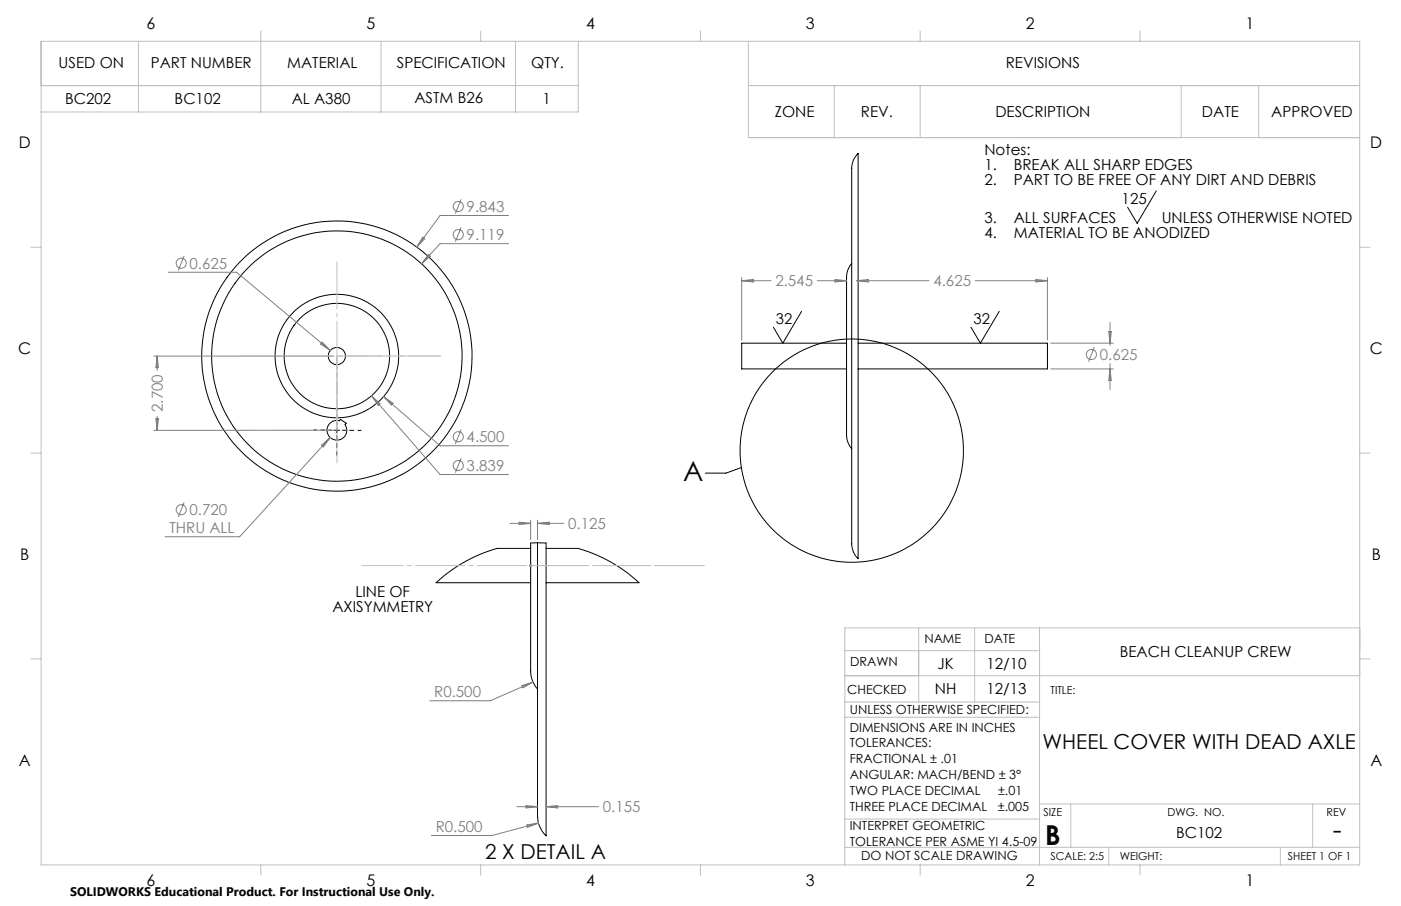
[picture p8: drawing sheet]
<svg xmlns="http://www.w3.org/2000/svg" width="432mm" height="279mm" viewBox="0 0 432 279" stroke-linecap="round" stroke-linejoin="round" font-family="sans-serif">
<g fill="none" stroke="#000" stroke-width=".31">
<path d="M264.5 47.3v125a8.3 8.3 0 0 1-2-6.8v-113.1a6.6 6.6 0 0 1 2-5.1zM356.4 58.9l-5.9 10-3-5M247.1 96l-5.8 9.8-2.9-4.9M262.5 81.2a9.1 9.1 0 0 0-1.6 6.9v36.3a69 69 0 0 0 .3 11.5l1.3 2.5M308 96l-5.8 9.8-2.9-4.9M260.9 105.8h-32.3v8h32.3M264.5 105.8h58.3v8h-58.3M101.7 130.5l1.3-.7h1.6l.4-.5 1.7 1.2-.3 .5a3 3 0 0 1-.7 4.1 3 3 0 0 1-4.1-.4 3 3 0 0 1 .1-4.2zM103 132.7h1.7M103.9 131.9l-.1 1.6M228.5 144.2l-4.7 1.7h-6.4M163.5 169.1h-10.3l-3.4 1.1-4.1 1.7-4 2.3-4.4 3-2.9 2.5h29.1"/>
<path d="M165.7 167.4v83a9.1 9.1 0 0 0 2.6 7.4v-90.3h-4.8v38.5a8.9 8.9 0 0 0 2.2 6.5M168.3 169.1h9.9l3.6 1.2 3.9 1.7 4.2 2.3 3.7 2.5 3.4 2.9h-28.7"/>
<circle cx="103.8" cy="109.8" r="38.6"/>
<circle cx="103.8" cy="109.8" r="16.2"/>
<circle cx="103.8" cy="109.8" r="2.65"/>
<circle cx="103.8" cy="109.8" r="41.7"/>
<circle cx="103.8" cy="109.8" r="19"/>
<circle cx="262.5" cy="139" r="34.4"/>
</g>
<g fill="none" stroke="#808080" stroke-width=".31">
<path d="M56.7 79l-1.7 4.4M130.3 73.1l.6 .5-2.4 2.6zM132 78.5l.6 .5-2.7 2.4zM142.1 70.1l-1.8 4.5M142.1 61.5l-1.8 4.4M156.7 75.1h-21.1l-5.7 6.3M156.7 66.5h-21.1l-7.1 9.7M51.9 84h21l28.9 24.1M228.6 85.6v19.2M228.6 86.6h9.1M228.6 86.6l3.6-.4v.8zM251.9 86.6h9"/>
<path d="M257.4 86.2l3.5 .4-3.5 .4zM264.1 86.6h22.2M264.1 86.6l3.6-.4v.8zM300.6 86.6h22.2M319.3 86.2l3.5 .4-3.5 .4zM322.8 85.6v19.2M342.1 99.5v7M47.4 109.8h55.4M48.4 109.8v4.4M48.4 109.8l.4 3.6h-.8zM99.3 105.5l2.5 2.6-3-2zM323.8 105.8h19.3"/>
<path d="M323.8 113.8h19.3M337.3 107.1l-1.8 4.4M341.7 102.3h.8l-.4 3.5zM342.1 112.1v8M342.1 113.8l.4 3.5h-.8zM48 129.2h.8l-.4 3.5zM48.4 128.4v4.3M99.1 137.3l2.7-2.4-2.1 2.9zM101.8 134.9l-27.9 30.6h-23M102.8 132.7h-55.4M114.5 122.1l21.1 24.2h21.1M114.5 122.1l2.6 2.4-.5 .5z"/>
<path d="M118.2 122.3l17.4 15.2h21.1M118.2 122.3l2.9 2.1-.5 .5zM142.1 132.5l-1.8 4.4M56.7 155l-1.7 4.4M142.1 141.3l-1.8 4.5M157.2 161.4h6.3M160 161l3.5 .4-3.5 .4zM163.1 174.4h1M163.2 174.1l.7 .7M163.5 160.4v6M163.5 173.9v1M163.9 174.1l-.7 .7"/>
<path d="M165.7 160.4v6M165.7 161.4h8.1M165.7 161.4l3.5-.4v.8zM160.9 211.4l3.4-1.1-3.1 1.8zM164.3 210.3l-13.2 5.8h-18.6M159.3 248.8h6.4M162.1 248.4l3.6 .4-3.6 .4zM162.4 254.4l3.6-.6-3.4 1.3zM166 253.8l-14.4 3.9h-18.6M168.3 248.8h16.2M168.3 248.8l3.6-.4v.8z"/>
<circle cx="141.2" cy="72.4" r="1.56"/>
<circle cx="141.2" cy="63.7" r="1.56"/>
<circle cx="55.8" cy="81.2" r="1.55"/>
<circle cx="336.4" cy="109.3" r="1.56"/>
<circle cx="141.3" cy="134.7" r="1.55"/>
<circle cx="55.8" cy="157.2" r="1.56"/>
<circle cx="141.2" cy="143.6" r="1.56"/>
</g>
<path d="M103.9 131v-5.2" fill="none" stroke="#000" stroke-width=".31" stroke-dasharray="15.2 1.3 1.3 1.3" stroke-dashoffset="14.5"/>
<path d="M102.2 132.7l-5.4-.1" fill="none" stroke="#000" stroke-width=".31" stroke-dasharray="15.2 1.3 1.3 1.3" stroke-dashoffset="14.4"/>
<path d="M103.8 134.3v6.1" fill="none" stroke="#000" stroke-width=".31" stroke-dasharray="15.2 1.3 1.3 1.3" stroke-dashoffset="14.1"/>
<path d="M105.5 132.7h5.8" fill="none" stroke="#000" stroke-width=".31" stroke-dasharray="15.2 1.3 1.3 1.3" stroke-dashoffset="14.3"/>
<path d="M103.8 109.8l.1 22.9" fill="none" stroke="#c0c0c0" stroke-width=".31" stroke-dasharray="15.2 1.3 1.3 1.3" stroke-dashoffset="5.7"/>
<path d="M103.9 132.7l-.1-51.9" fill="none" stroke="#c0c0c0" stroke-width=".31" stroke-dasharray="15.2 1.3 1.3 1.3" stroke-dashoffset=".7"/>
<path d="M103.8 109.8l.1 11.4M103.9 121.2l-.1-11.4" fill="none" stroke="#c0c0c0" stroke-width=".31" stroke-dasharray="15.2 1.3 1.3 1.3" stroke-dashoffset="11.4"/>
<path d="M103.9 121.2v21.6" fill="none" stroke="#c0c0c0" stroke-width=".31" stroke-dasharray="15.2 1.3 1.3 1.3" stroke-dashoffset="6.4"/>
<path d="M103.8 109.8h32" fill="none" stroke="#c0c0c0" stroke-width=".31" stroke-dasharray="15.2 1.3 1.3 1.3" stroke-dashoffset="1.2"/>
<path d="M135.8 109.8h-61.7" fill="none" stroke="#c0c0c0" stroke-width=".31" stroke-dasharray="15.2 1.3 1.3 1.3" stroke-dashoffset="5.4"/>
<path d="M163.6 174.4h53.4" fill="none" stroke="#c0c0c0" stroke-width=".31" stroke-dasharray="15.2 1.3 1.3 1.3" stroke-dashoffset="-.1"/>
<path d="M217 174.4h-105.5" fill="none" stroke="#c0c0c0" stroke-width=".31" stroke-dasharray="15.2 1.3 1.3 1.3" stroke-dashoffset="2.5"/>
<g fill="none" stroke="#c0c0c0" stroke-width=".31">
<path d="M12.7 12.7h406.4v254h-406.4zM42.7 12.7v21.8M80.4 9.6v24.9M117.4 12.7v21.8M148.2 9.6v3.1M158.9 12.7v21.8M178.2 12.7v21.8h-165.5M215.9 9.5v3.2M230.7 12.7v29.7h188.4M283.6 9.6v3.1M351.4 9.6v3.1M12.7 26.4h165.5"/>
<path d="M230.7 26.4h188.4M257.1 26.4v16M283.6 26.4v16M364.1 26.4v16M387.9 26.4v16M9.5 76.2h3.2M419.1 76.2h3.2M9.5 139.7h3.2M419.1 139.7h3.2M283.1 193.6v22.9M300.4 193.6v22.9M320.4 193.6v73.1"/>
<path d="M419.1 193.6h-158.7v73.1M9.5 203.2h3.2M260.4 200.7h60M260.4 208.4h158.7M260.4 216.5h60M419.1 203.2h3.2M260.4 221.2h60M260.4 252.6h60M320.4 247.9h98.7M330 247.9v13.4M404.6 247.9v13.4M80.4 266.7v3.2"/>
<path d="M148.2 266.7v3.2M215.9 266.7v3.2M260.4 261.3h158.7M283.6 266.7v3.2M341.7 261.3v5.4M351.4 266.7v3.2M394.6 261.3v5.4"/>
</g>
<g font-size="8.5">
<text x="210.6" y="148.2">A</text>
<text x="322.1" y="260.7">B</text>
<text x="410.8" y="258.9">-</text>
</g>
<g font-size="6.3">
<text x="321.3" y="231">WHEEL COVER WITH DEAD AXLE</text>
<text x="149.5" y="264.9">2 X DETAIL A</text>
</g>
<g font-size="4.9">
<text x="45.2" y="8.9">6</text>
<text x="112.9" y="8.9">5</text>
<text x="180.7" y="8.9">4</text>
<text x="248.4" y="8.9">3</text>
<text x="316.1" y="8.9">2</text>
<text x="383.9" y="8.9">1</text>
<text x="5.8" y="45.8">D</text>
<text x="422.3" y="45.8">D</text>
<text x="5.6" y="109.3">C</text>
<text x="422.2" y="109.3">C</text>
<text x="6.2" y="172.8">B</text>
<text x="422.8" y="172.8">B</text>
<text x="5.8" y="236.3">A</text>
<text x="422.4" y="236.3">A</text>
<text x="45.2" y="273.1">6</text>
<text x="112.9" y="273.1">5</text>
<text x="180.7" y="273.1">4</text>
<text x="248.4" y="273.1">3</text>
<text x="316.1" y="273.1">2</text>
<text x="383.9" y="273.1">1</text>
</g>
<g font-size="4.7">
<text x="18.1" y="21.1">USED ON</text>
<text x="46.5" y="21.1">PART NUMBER</text>
<text x="88.5" y="21.1">MATERIAL</text>
<text x="122.3" y="21.1">SPECIFICATION</text>
<text x="163.7" y="21.1">QTY.</text>
<text x="310" y="21.1">REVISIONS</text>
<text x="20.1" y="32.1">BC202</text>
<text x="53.8" y="32.1">BC102</text>
<text x="89.9" y="32.1">AL A380</text>
<text x="127.7" y="31.9">ASTM B26</text>
<text x="167.2" y="32.1">1</text>
<text x="238.8" y="36.2">ZONE</text>
<text x="265.3" y="36.2">REV.</text>
<text x="306.8" y="36.2">DESCRIPTION</text>
<text x="370.4" y="36.2">DATE</text>
<text x="391.8" y="36.2">APPROVED</text>
<text x="303.4" y="47.9">Notes:</text>
<text x="303.4" y="52.4">1.</text>
<text x="312.5" y="52.4">BREAK ALL SHARP EDGES</text>
<text x="303.4" y="56.9">2.</text>
<text x="312.5" y="56.9">PART TO BE FREE OF ANY DIRT AND DEBRIS</text>
<text x="345.7" y="62.9">125</text>
<text x="303.4" y="68.9">3.</text>
<text x="312.5" y="68.9">ALL SURFACES</text>
<text x="358" y="68.9">UNLESS OTHERWISE NOTED</text>
<text x="303.4" y="73.4">4.</text>
<text x="312.5" y="73.4">MATERIAL TO BE ANODIZED</text>
<text x="109.6" y="184.1">LINE OF</text>
<text x="102.4" y="188.7">AXISYMMETRY</text>
<text x="345.1" y="202.7">BEACH CLEANUP CREW</text>
<text x="289" y="206.2">JK</text>
<text x="304" y="206.2">12/10</text>
<text x="288.1" y="214.1">NH</text>
<text x="304" y="214.1">12/13</text>
<text x="362.5" y="258.6">BC102</text>
</g>
<g font-size="4.7" fill="#808080">
<text x="143.8" y="65.4">9.843</text>
<text x="143.8" y="74.1">9.119</text>
<text x="58.4" y="82.9">0.625</text>
<text x="239" y="88.3">2.545</text>
<text x="287.7" y="88.3">4.625</text>
<text x="339" y="111">0.625</text>
<text x="50.2" y="127.1" transform="rotate(-90 50.2 127.1)">2.700</text>
<text x="143.8" y="136.4">4.500</text>
<text x="143.8" y="145.3">3.839</text>
<text x="58.4" y="158.9">0.720</text>
<text x="52.2" y="164.5">THRU ALL</text>
<text x="175.1" y="163.2">0.125</text>
<text x="133.8" y="215.1">R0.500</text>
<text x="185.8" y="250.5">0.155</text>
<text x="134.3" y="256.6">R0.500</text>
</g>
<g font-size="4.6">
<text x="239.1" y="99.9">32</text>
<text x="300" y="99.9">32</text>
</g>
<g font-size="3.9">
<text x="284.9" y="198.3">NAME</text>
<text x="303.4" y="198.3">DATE</text>
<text x="262" y="205.5">DRAWN</text>
<text x="261.1" y="213.9">CHECKED</text>
<text x="261.9" y="220.3">UNLESS OTHERWISE SPECIFIED:</text>
<text x="261.9" y="225.6">DIMENSIONS ARE IN INCHES</text>
<text x="261.9" y="230.5">TOLERANCES:</text>
<text x="261.9" y="235.4">FRACTIONAL ± .01</text>
<text x="261.9" y="240.3">ANGULAR: MACH/BEND ± 3°</text>
<text x="261.9" y="245.1">TWO PLACE DECIMAL</text>
<text x="307.6" y="245.1">±.01</text>
<text x="261.9" y="250">THREE PLACE DECIMAL</text>
<text x="307.5" y="250">±.005</text>
<text x="261.9" y="255.9">INTERPRET GEOMETRIC</text>
<text x="261.9" y="260.8">TOLERANCE PER ASME YI 4.5-09</text>
<text x="265.5" y="265.2">DO NOT SCALE DRAWING</text>
</g>
<text font-size="3.8" x="21.6" y="276.3">SOLIDWORKS Educational Product. For Instructional Use Only.</text>
<g font-size="3.4">
<text x="323.8" y="214">TITLE:</text>
<text x="321.6" y="251.6">SIZE</text>
<text x="359.9" y="251.6">DWG. NO.</text>
<text x="408.9" y="251.7">REV</text>
<text x="323.8" y="265.3">SCALE: 2:5</text>
<text x="345.1" y="265.3">WEIGHT:</text>
<text x="396.9" y="265.2">SHEET 1 OF 1</text>
</g>
</svg>
